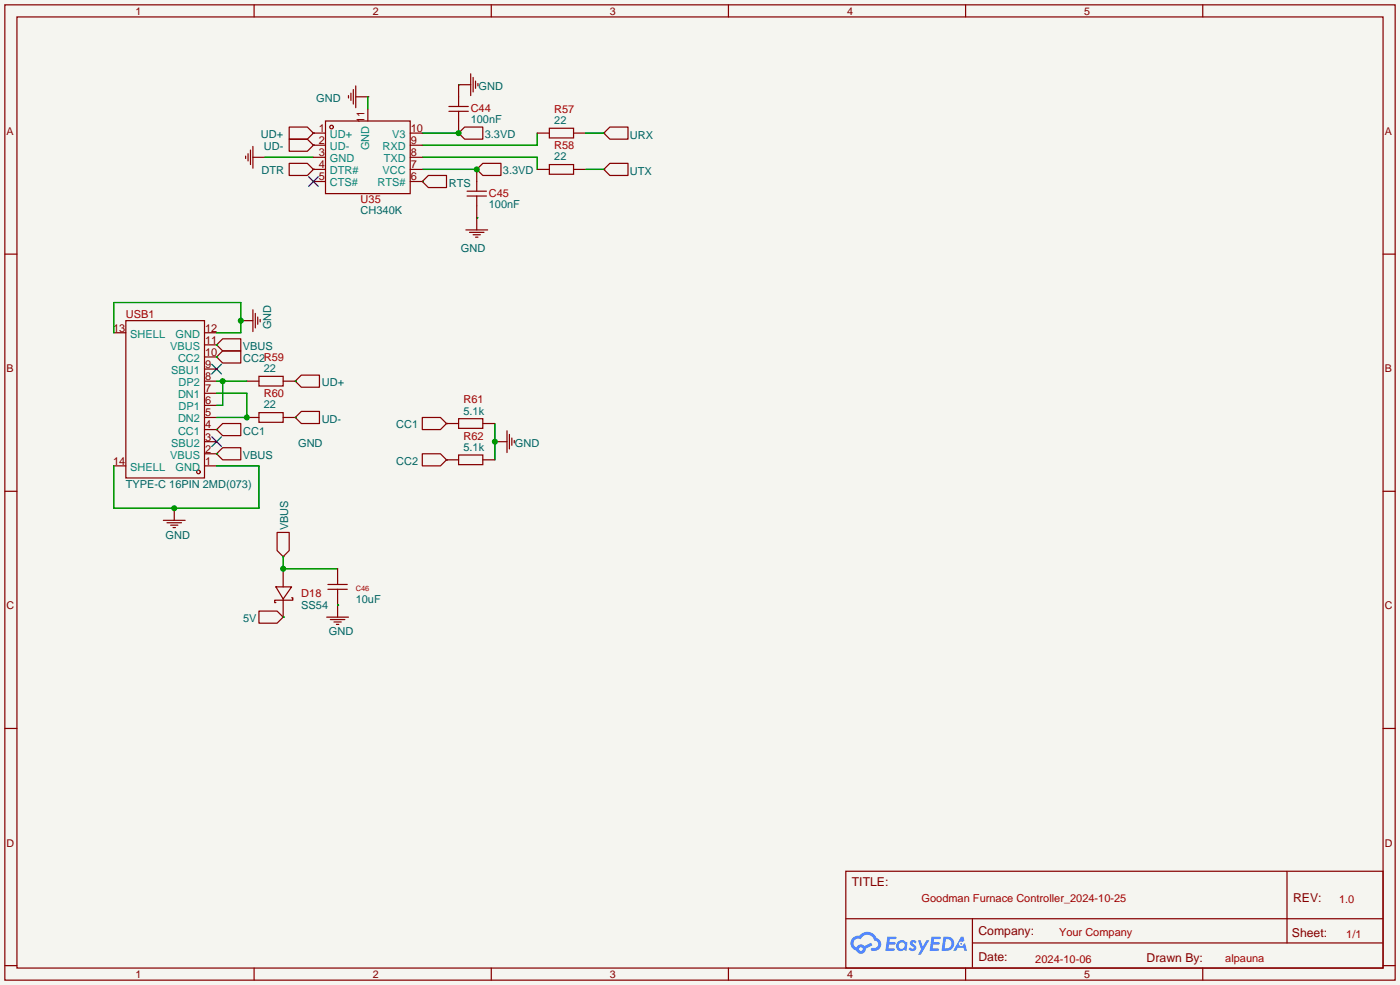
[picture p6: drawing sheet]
<svg xmlns="http://www.w3.org/2000/svg" width="294mm" height="207mm" viewBox="0 0 294 207" stroke-linecap="round" stroke-linejoin="round" font-family="sans-serif">
<path d="M0 0h293.9v206.8h-293.9z" fill="#f5f5f0"/>
<g fill="none" stroke="#850000" stroke-width=".25">
<path d="M1 1h291.9v204.7h-291.9zM3.6 3.6h286.7v199.6h-286.7zM53.3 1v2.6M103.1 1v2.6M152.9 1v2.6M202.7 1v2.6M252.5 1v2.6M1 53.3h2.6M290.3 53.3h2.6M1 103.1h2.6M290.3 103.1h2.6M1 152.9h2.6"/>
<path d="M290.3 152.9h2.6M177.5 182.9h112.8v20.3h-112.8zM177.6 192.8h112.6M204.1 197.9h86.1M204.1 192.8v10.2M270.2 182.9v15M1 202.7h2.6M53.3 203.2v2.5M103.1 203.2v2.5M152.9 203.2v2.5M202.7 203.2v2.5M252.5 203.2v2.5"/>
<path d="M290.3 202.7h2.6"/>
</g>
<g fill="#5487ff">
<path d="M191.2 197.5l.5-.2 .4 .1 .3 .3-.2 .4a.33 .33 0 0 0-.3-.3 .33 .33 0 0 0-.4 .1l.1 .1a.86 .86 0 0 1 .7 .7 .86 .86 0 0 1-.3 .8l-.7 .1-.6-.4 .4-.4 .5 .3 .2-.1v-.2a.88 .88 0 0 1-.6-1.3z"/>
<path d="M192.7 197.4h.6l.4 1.3 .8-1.3h.6l-1.8 3h-.6l.6-1.1z"/>
<path d="M186.3 196.6h1.6l.3 .1-.1 .4h-1.3l-.1 .6h1.1l.2 .3-.3 .3h-1.1l-.1 .8h1.2l.1 .2-.1 .2-1.8 .1z"/>
<path d="M195.6 196.6h1.6l.2 .1v.4h-1.3l-.1 .6h1.1l.2 .3-.3 .3h-1.1l-.1 .8h1.2l.1 .2-.1 .2-1.9 .1z"/>
<path d="M201.7 196.6h.5l.3 .9-.5 .2a.5 .5 0 0 0-.7 .2 .5 .5 0 0 0 .3 .7 .5 .5 0 0 0 .6-.4l.4-.2 .4 1.6h-.6l-.1-.7h-1.2l-.4 .7h-.6z"/>
<path d="M198 196.6l-.4 3h1a1.51 1.51 0 0 0 1.7-1.5 1.51 1.51 0 0 0-1.8-1.5zM198.6 197.1a1.02 1.02 0 0 1 1.1 1.2 1.02 1.02 0 0 1-1.4 .8z"/>
<path d="M188.5 197.6a1.11 1.11 0 0 0-.3 1.6 1.11 1.11 0 0 0 1.6 .2l.5 .2 .2-1.7-.4-.2a1.02 1.02 0 0 0-1.6-.1zM188.6 198.5a.67 .67 0 0 1 1.3 0 .67 .67 0 0 1-1.3 0z"/>
<path d="M179 196.9a1.58 1.58 0 0 0 .8 2.6 1.01 1.01 0 0 0 1.1 .7 1.01 1.01 0 0 0 .8-1.1l1.4-.7-.3-.5-1.3 .7a1.03 1.03 0 0 0-1.7 .3 1 1 0 0 1-.5-1.4 1 1 0 0 1 1.4-.3 1.49 1.49 0 0 1 1.5-1 1.49 1.49 0 0 1 1.4 1.2 .82 .82 0 0 1 .7 1.1 .82 .82 0 0 1-1.2 .5l-.3 .1v.3a1.4 1.4 0 0 0 2-.6 1.4 1.4 0 0 0-.8-1.9 2.19 2.19 0 0 0-3.7-.5l-.8 .1zM180.3 199.2a.4 .4 0 0 1 .8 0 .4 .4 0 0 1-.8 0z"/>
<circle cx="201.8" cy="198.1" r=".19"/>
</g>
<g fill="none" stroke="#850000" stroke-width=".25">
<path d="M73.7 19.6v1.5M74.2 18.8v3M74.7 18v4.6M96.3 17.8h.1M96.3 17.8h2.5M96.3 17.8v4.6M98.8 15.5v4.6M99.3 16.3v3M99.8 17v1.5M100.3 17.5v.5M51.6 32.8v.5M52.1 32.3v1.5"/>
<path d="M52.6 31.5v3M53.1 33h2.5M53.1 30.7v4.6M55.6 33h.1M60.7 26.7h3.8l1.3 1.2-1.3 1.3h-3.8zM60.7 29.2h3.8l1.3 1.3-1.3 1.3h-3.8zM60.7 34.3h3.8l1.3 1.3-1.3 1.2h-3.8zM65.8 27.9h.1M65.8 30.5h.1M65.8 35.6h.1M65.8 33h2.5M65.8 27.9h2.5"/>
<path d="M65.8 35.6h2.5M65.8 30.5h2.5M65.8 38.1h2.5M68.3 25.4h17.8v15.2h-17.8zM73.2 20.1v.5M74.7 20.3h2.5M77.2 20.3h.1M77.2 22.9v2.5M86.1 33h2.5M86.1 27.9h2.5M86.1 35.6h2.5M86.1 30.5h2.5"/>
<path d="M86.1 38.1h2.5M88.6 38.1h.1M89.9 36.8h3.8v2.6h-3.8l-1.3-1.3zM94.2 23.4h4.1M94.2 22.4h4.1M96.3 27.9l1.2-1.2h3.8v2.5h-3.8zM96.3 27.9h.1M96.3 23.4v4.5M100.1 35.6h.1M100.1 35.6v4.5M101.3 34.3h3.9v2.5h-3.9l-1.2-1.2zM112.8 27.9h2.5"/>
<path d="M112.8 35.6h2.5M115.3 26.9h5.1v2.1h-5.1zM115.3 34.5h5.1v2.1h-5.1zM120.4 27.9h2.5M120.4 35.6h2.5M126.7 27.9l1.3-1.2h3.8v2.5h-3.8zM126.7 27.9h.1M126.7 35.6l1.3-1.3h3.8v2.5h-3.8zM126.7 35.6h.1M97.8 48.3h4.6M98 41.1h4.1M98 40.1h4.1"/>
<path d="M98.6 48.8h3M99.3 49.3h1.5M99.8 49.8h.5M100.1 45.7h.1M100.1 41.1v7.2M23.9 69.9h2.5M26.4 67.3h16.5v33h-16.5zM42.9 77.5h2.6M42.9 74.9h2.6M42.9 72.4h2.6M42.9 69.9h2.6M45.5 74.9h.1"/>
<path d="M45.5 72.4h.1M46.7 73.7h3.8v2.5h-3.8l-1.2-1.3zM46.7 71.1h3.8v2.6h-3.8l-1.2-1.3zM50.5 67.3h.1M50.5 67.3h2.6M53.1 65v4.6M53.6 65.8v3M54.1 66.5v1.6M54.4 79h5v2h-5zM54.6 67.1v.5M63.2 78.7h3.9v2.6h-3.9l-1.2-1.3zM23.9 97.8h2.5"/>
<path d="M42.9 92.7h2.6M42.9 97.8h2.6M42.9 95.3h2.6M42.9 90.2h2.6M42.9 87.6h2.6M42.9 85.1h2.6M42.9 82.6h2.6M42.9 80h2.6M45.5 90.2l1.2-1.3h3.8v2.5h-3.8zM45.5 90.2h.1M45.5 95.3h.1M46.7 94h3.8v2.5h-3.8l-1.2-1.2z"/>
<path d="M51.8 87.6h2.6M51.8 80h2.6M54.4 86.6h5v2h-5zM59.4 87.6h2.6M59.4 80h2.6M62 87.6l1.2-1.2h3.9v2.5h-3.9zM62 87.6h.1M62 80h.1M88.6 95.3h3.9l1.2 1.2-1.2 1.3h-3.9zM88.6 87.6h3.9l1.2 1.3-1.2 1.3h-3.9zM93.7 96.5h.1M93.7 88.9h.1"/>
<path d="M93.7 88.9h2.6M93.7 96.5h2.6M96.3 87.9h5v2h-5zM96.3 95.5h5v2h-5zM101.3 88.9h2.6M101.3 96.5h2.6M103.9 92.7h.1M103.9 92.7h2.5M106.4 90.4v4.6M106.9 91.2v3M107.4 91.9v1.6M107.9 92.5v.5"/>
<path d="M34.3 109.2h4.6M35.1 109.7h3M35.8 110.2h1.5M36.3 110.7h.5M36.6 106.7h.1M36.6 106.7v2.5M58.2 111.8h2.5v3.8l-1.3 1.2-1.2-1.2zM59.4 116.8h.1M59.4 119.4v3.8M70.9 119.4v3.3M54.4 128.3h3.8l1.2 1.2-1.2 1.3h-3.8zM57.9 123.2h3.3l-1.8 2.5z"/>
<path d="M59.4 129.5h.1M59.4 125.7v3.8M61.2 125.5h.3v.5h-3.8v.5h.2M68.6 129.5h4.6M68.8 123.7h4.1M68.8 122.7h4.1M69.3 130h3.1M70.1 130.6h1.5M70.6 131.1h.5M70.9 127h.1M70.9 123.7v5.8"/>
<circle cx="69.6" cy="26.7" r=".38"/>
<circle cx="41.7" cy="99.1" r=".38"/>
</g>
<g fill="none" stroke="#009600" stroke-width=".25">
<path d="M96.3 17.8h.1M55.6 33h10.2M65.8 27.9h.1M65.8 30.5h.1M65.8 35.6h.1M77.2 20.3v2.6M88.6 38.1h.1M88.6 33h24.2v2.6M88.6 27.9h7.7M88.6 35.6h11.5M112.8 27.9v2.6h-24.2M122.9 27.9h3.8"/>
<path d="M122.9 35.6h3.8M100.1 45.7h.1M23.9 69.9v-6.4h26.6v6.4h-5M45.5 74.9h.1M45.5 72.4h.1M23.9 97.8v8.9h30.5v-8.9h-8.9M45.5 90.2h.1M45.5 95.3h.1M45.5 82.6h6.3v5h-6.3M45.5 80h6.3M46.7 80v5.1h-1.2M62 87.6h.1"/>
<path d="M62 80h.1M93.7 88.9h.1M93.7 96.5h.1M103.9 88.9v7.6M59.4 116.8v2.6h11.5M59.4 129.5h.1M70.9 127h.1"/>
</g>
<path d="M64.8 37.1l2 2M66.8 37.1l-2 2M44.4 76.5l2.1 2M46.5 76.5l-2.1 2M44.4 91.7l2.1 2M46.5 91.7l-2.1 2" fill="none" stroke="#000085" stroke-width=".25"/>
<g fill="#009600">
<circle cx="96.3" cy="27.9" r=".63"/>
<circle cx="100.1" cy="35.6" r=".63"/>
<circle cx="103.9" cy="92.7" r=".63"/>
<circle cx="51.8" cy="87.6" r=".63"/>
<circle cx="46.7" cy="80" r=".63"/>
<circle cx="50.5" cy="67.3" r=".63"/>
<circle cx="36.6" cy="106.7" r=".63"/>
<circle cx="59.4" cy="119.4" r=".63"/>
</g>
<g font-size="2.6" fill="#840000">
<text x="178.8" y="186.1">TITLE:</text>
<text x="271.4" y="189.4">REV:</text>
<text x="205.4" y="196.3">Company:</text>
<text x="271.2" y="196.7">Sheet:</text>
<text x="205.4" y="201.8">Date:</text>
<text x="240.7" y="201.9">Drawn By:</text>
</g>
<g font-size="2.3" fill="#006464">
<text x="66.4" y="21.5">GND</text>
<text x="100.5" y="19">GND</text>
<text x="54.8" y="28.9">UD+</text>
<text x="98.8" y="25.8">100nF</text>
<text x="101.8" y="28.9">3.3VD</text>
<text x="116.3" y="26">22</text>
<text x="132.2" y="29.1">URX</text>
<text x="55.4" y="31.5">UD-</text>
<text x="116.3" y="33.7">22</text>
<text x="54.9" y="36.6">DTR</text>
<text x="94.2" y="39.2">RTS</text>
<text x="105.6" y="36.5">3.3VD</text>
<text x="132.2" y="36.7">UTX</text>
<text x="75.7" y="44.9">CH340K</text>
<text x="102.6" y="43.6">100nF</text>
<text x="96.8" y="52.9">GND</text>
<text x="56.9" y="69.1" transform="rotate(-90 56.9 69.1)">GND</text>
<text x="51" y="73.5">VBUS</text>
<text x="51.1" y="76">CC2R59</text>
<text x="55.4" y="78.1">22</text>
<text x="67.6" y="81.1">UD+</text>
<text x="55.4" y="85.7">22</text>
<text x="67.5" y="88.7">UD-</text>
<text x="83.2" y="89.9">CC1</text>
<text x="97.3" y="87">5.1k</text>
<text x="51.1" y="91.2">CC1</text>
<text x="62.6" y="93.9">GND</text>
<text x="97.3" y="94.6">5.1k</text>
<text x="108.1" y="93.9">GND</text>
<text x="51" y="96.3">VBUS</text>
<text x="83.2" y="97.5">CC2</text>
<text x="26.4" y="102.4">TYPE-C 16PIN 2MD(073)</text>
<text x="34.8" y="113.1">GND</text>
<text x="60.5" y="111.3" transform="rotate(-90 60.5 111.3)">VBUS</text>
<text x="51" y="130.5">5V</text>
<text x="63.2" y="127.8">SS54</text>
<text x="74.7" y="126.5">10uF</text>
<text x="69.1" y="133.4">GND</text>
</g>
<g font-size="2.3" fill="#a90000">
<text x="98.8" y="23.5">C44</text>
<text x="116.3" y="23.7">R57</text>
<text x="116.3" y="31.3">R58</text>
<text x="102.6" y="41.3">C45</text>
<text x="75.7" y="42.6">U35</text>
<text x="26.4" y="66.8">USB1</text>
<text x="55.4" y="83.4">R60</text>
<text x="97.3" y="84.7">R61</text>
<text x="97.3" y="92.3">R62</text>
<text x="63.2" y="125.3">D18</text>
<text x="193.5" y="189.4">Goodman Furnace Controller_2024-10-25</text>
<text x="281.1" y="189.5">1.0</text>
<text x="222.3" y="196.4">Your Company</text>
<text x="282.6" y="197">1/1</text>
<text x="217.3" y="202">2024-10-06</text>
<text x="257.2" y="202">alpauna</text>
</g>
<g font-size="2.3" fill="#840000">
<text x="66.9" y="27.7">1</text>
<text x="76.5" y="25.9" transform="rotate(-90 76.5 25.9)">11</text>
<text x="86.2" y="27.7">10</text>
<text x="66.9" y="30.3">2</text>
<text x="66.9" y="32.8">3</text>
<text x="66.9" y="35.3">4</text>
<text x="86.2" y="35.3">7</text>
<text x="86.2" y="32.8">8</text>
<text x="86.2" y="30.3">9</text>
<text x="66.9" y="37.9">5</text>
<text x="86.2" y="37.9">6</text>
<text x="23.7" y="69.6">13</text>
<text x="43.1" y="69.6">12</text>
<text x="43.1" y="77.2">9</text>
<text x="43.1" y="74.7">10</text>
<text x="43.1" y="72.2">11</text>
<text x="43.1" y="82.3">7</text>
<text x="43.1" y="79.8">8</text>
<text x="43.1" y="89.9">4</text>
<text x="43.1" y="87.4">5</text>
<text x="43.1" y="84.9">6</text>
<text x="43.1" y="95">2</text>
<text x="43.1" y="92.5">3</text>
<text x="23.7" y="97.6">14</text>
<text x="43.1" y="97.6">1</text>
</g>
<g font-size="2.3" fill="#008484">
<text x="69.3" y="29">UD+</text>
<text x="82.3" y="29">V3</text>
<text x="69.3" y="31.5">UD-</text>
<text x="69.3" y="34.1">GND</text>
<text x="77.5" y="31.5" transform="rotate(-90 77.5 31.5)">GND</text>
<text x="80.3" y="31.5">RXD</text>
<text x="80.5" y="34.1">TXD</text>
<text x="69.3" y="36.6">DTR#</text>
<text x="69.3" y="39.1">CTS#</text>
<text x="79.3" y="39.1">RTS#</text>
<text x="80.3" y="36.6">VCC</text>
<text x="27.4" y="70.9">SHELL</text>
<text x="36.9" y="70.9">GND</text>
<text x="35.7" y="73.4">VBUS</text>
<text x="37.4" y="76">CC2</text>
<text x="36" y="78.5">SBU1</text>
<text x="37.4" y="83.6">DN1</text>
<text x="37.5" y="81.1">DP2</text>
<text x="37.4" y="88.7">DN2</text>
<text x="37.5" y="86.1">DP1</text>
<text x="36" y="93.8">SBU2</text>
<text x="37.4" y="91.2">CC1</text>
<text x="27.4" y="98.8">SHELL</text>
<text x="35.7" y="96.3">VBUS</text>
<text x="36.9" y="98.8">GND</text>
</g>
<g font-size="2.2" fill="#840000">
<text x="28.4" y="3.1">1</text>
<text x="78.2" y="3.1">2</text>
<text x="128" y="3.1">3</text>
<text x="177.8" y="3.1">4</text>
<text x="227.6" y="3.1">5</text>
<text x="1.4" y="28.3">A</text>
<text x="290.7" y="28.3">A</text>
<text x="1.4" y="78.1">B</text>
<text x="290.7" y="78.1">B</text>
<text x="1.4" y="127.9">C</text>
<text x="290.7" y="127.9">C</text>
<text x="1.4" y="177.7">D</text>
<text x="290.7" y="177.7">D</text>
<text x="28.4" y="205.3">1</text>
<text x="78.2" y="205.3">2</text>
<text x="128" y="205.3">3</text>
<text x="177.8" y="205.3">4</text>
<text x="227.6" y="205.3">5</text>
</g>
<text font-size="1.6" fill="#a90000" x="74.7" y="124.1">C46</text>
</svg>
